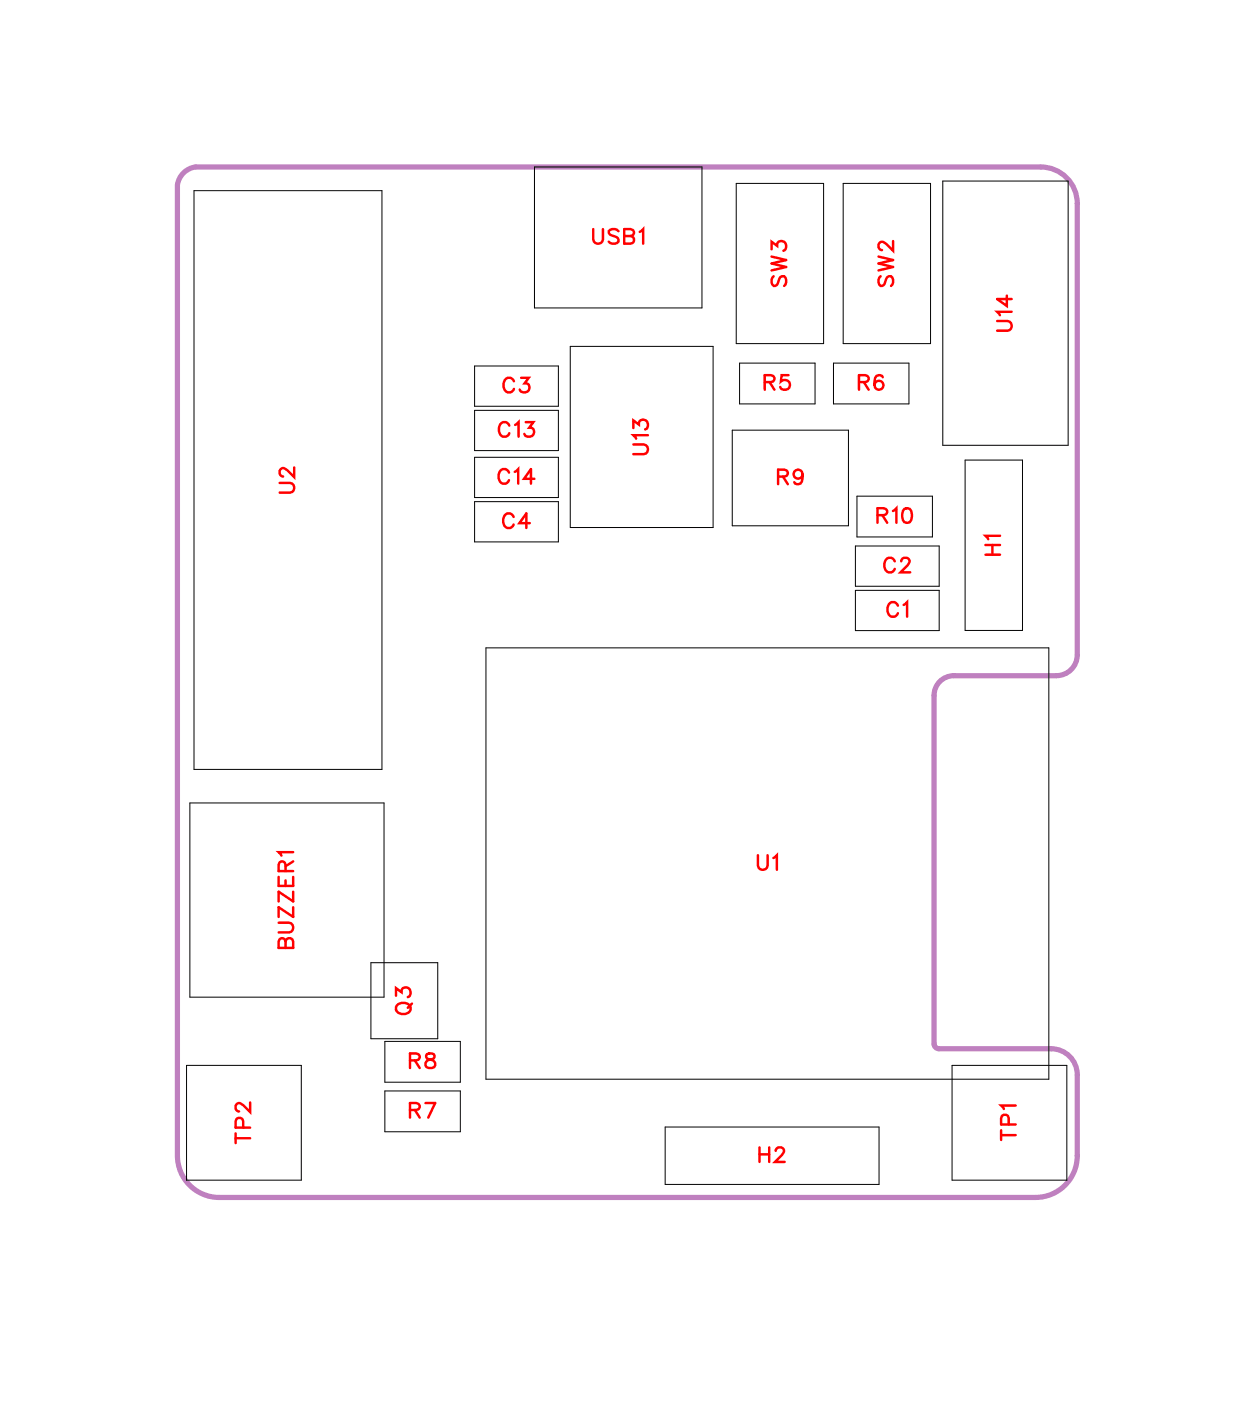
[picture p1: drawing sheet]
<svg xmlns="http://www.w3.org/2000/svg" width="60mm" height="68mm" viewBox="0 0 60 68" stroke-linecap="round" stroke-linejoin="round" font-family="sans-serif">
<path d="M8.9 8.4l.6-.3h41.2a1.78 1.78 0 0 1 1.8 1.8v22a1.01 1.01 0 0 1-1.1 1h-5a.96 .96 0 0 0-.9 1v16.9l.1 .2 .1 .1h5.5a1.27 1.27 0 0 1 1.3 1.2v4a2.03 2.03 0 0 1-2.1 2h-39.7a2.03 2.03 0 0 1-2.1-2v-47.3z" fill="none" stroke="#bf80bf" stroke-width=".25"/>
<g fill="none" stroke="#000" stroke-width=".05">
<path d="M9.4 9.3h9.2v28.2h-9.2zM23.1 17.8h4.1v2h-4.1zM23.1 20h4.1v1.9h-4.1zM26 8.1h8.2v6.9h-8.2zM27.8 16.9h6.9v8.8h-6.9zM35.8 8.9h4.3v7.8h-4.3zM36 17.7h3.7v2h-3.7zM40.6 17.7h3.7v2h-3.7zM41.1 8.9h4.2v7.8h-4.2zM45.9 8.8h6.1v12.9h-6.1zM9.2 39.1h9.5v9.4h-9.5zM23.1 22.3h4.1v1.9h-4.1z"/>
<path d="M23.1 24.4h4.1v2h-4.1zM23.7 31.5h27.4v21h-27.4zM35.7 20.9h5.6v4.7h-5.6zM41.7 26.6h4v1.9h-4zM41.7 28.7h4v2h-4zM41.7 24.2h3.7v1.9h-3.7zM47 22.4h2.8v8.3h-2.8zM9.1 51.9h5.6v5.6h-5.6zM18.1 46.9h3.2v3.7h-3.2zM18.7 50.7h3.7v2h-3.7zM18.7 53.1h3.7v2h-3.7zM32.4 54.9h10.4v2.8h-10.4z"/>
<path d="M46.4 51.9h5.5v5.6h-5.5z"/>
</g>
<g fill="none" stroke="#f00" stroke-width=".12">
<path d="M25 18.6a.26 .26 0 0 0-.3-.2 .26 .26 0 0 0-.2 .3v.1a.26 .26 0 0 0 .2 .3 .26 .26 0 0 0 .3-.2M25.4 18.4h.3l-.2 .3a.24 .24 0 0 1 .2 .3 .24 .24 0 0 1-.4 0M28.9 11.2v.5l.2 .2 .2-.1 .1-.6M30.1 11.3l-.2-.1-.3 .1 .1 .1 .4 .3v.1l-.2 .1-.3-.1M30.4 11.5l.4 .1 .1 .1-.2 .2h-.3v-.7h.4v.2l-.1 .1M31.1 11.3l.2-.1v.7M37.2 18.6h.4l.1-.2-.2-.1h-.3v.7M37.5 18.6l.2 .4M37.6 12.1v-.3l.2 .2a.24 .24 0 0 1 .4-.2 .24 .24 0 0 1-.1 .4M37.6 12.5l.7 .2-.7 .1 .7 .2-.7 .2M37.7 13.4l-.1 .2 .1 .3h.1l.3-.5h.1l.1 .2-.1 .3M38.4 18.3h-.3l-.1 .3a.25 .25 0 0 1 .4 0 .25 .25 0 0 1 0 .3 .25 .25 0 0 1-.4-.1"/>
<path d="M41.8 18.6h.4l.1-.2-.2-.1h-.3v.7M42.1 18.6l.2 .4M42.8 12.5l.7 .2-.7 .1 .7 .2-.7 .2M42.9 13.4l-.1 .2 .1 .3h.1l.3-.5h.1l.1 .2-.1 .3M43 18.4l-.1-.1a.35 .35 0 0 0-.4 .3 .35 .35 0 0 0 .3 .4 .22 .22 0 0 0 .2-.2 .22 .22 0 0 0-.2-.3 .22 .22 0 0 0-.2 .2M43.5 11.7v.5l-.4-.3-.2-.1-.1 .1v.1l.1 .2M48.6 15.6h.5l.2 .2-.1 .3h-.6M49 14.4v.5l-.4-.3h.7M49.3 15.2h-.7l.1 .1M13.6 23.5h.5l.2 .2-.1 .2-.6 .1M14.3 22.8v.4l-.3-.3-.2-.1-.2 .1v.2l.2 .1M24.8 23a.26 .26 0 0 0-.3-.2 .26 .26 0 0 0-.2 .3v.2a.26 .26 0 0 0 .2 .2 .26 .26 0 0 0 .3-.1"/>
<path d="M24.8 20.7a.26 .26 0 0 0-.3-.2 .26 .26 0 0 0-.2 .3v.2a.26 .26 0 0 0 .2 .3 .26 .26 0 0 0 .3-.2M25 25.2a.26 .26 0 0 0-.3-.2 .26 .26 0 0 0-.2 .3v.1a.26 .26 0 0 0 .2 .3 .26 .26 0 0 0 .3-.2M25.1 23l.1-.2v.7M25.1 20.7l.1-.1v.7M25.6 20.6h.4l-.2 .2a.24 .24 0 0 1 .1 .4 .24 .24 0 0 1-.4-.1M25.8 25.5h-.5l.3-.5v.7M26 23.3h-.5l.4-.5v.7M30.8 21.6h.5l.2 .2-.1 .3h-.6M30.8 20.8v-.3l.3 .2a.24 .24 0 0 1 .4-.2 .24 .24 0 0 1-.1 .4M31.5 21.2h-.7l.2 .2M37.9 23.2h.4l.1-.2-.2-.1h-.3v.7M38.1 23.2l.3 .4"/>
<path d="M39.1 23.1a.22 .22 0 0 1-.3 .2 .22 .22 0 0 1-.1-.4 .22 .22 0 0 1 .3 .1l.1 .1a.34 .34 0 0 1-.3 .5l-.1-.1M42.7 25.1l.4-.1 .1-.1-.2-.2h-.3v.7M43 25.1l.2 .3M43.5 24.9l.1-.2v.7M43.6 27.3a.26 .26 0 0 0-.3-.1 .26 .26 0 0 0-.2 .2v.2a.26 .26 0 0 0 .2 .3 .26 .26 0 0 0 .3-.2M43.7 29.5a.26 .26 0 0 0-.3-.2 .26 .26 0 0 0-.2 .3v.2a.26 .26 0 0 0 .2 .2 .26 .26 0 0 0 .3-.1M43.9 27.3l.1-.1h.2l.1 .1-.1 .2-.4 .4h.5M44 29.4l.2-.1v.7M44 24.8l.1-.1a.37 .37 0 0 1 .3 .4 .37 .37 0 0 1-.3 .3 .45 .45 0 0 1-.1-.6zM48 27h.7M48 26.5h.7M48.3 26.5v.5"/>
<path d="M48.7 26.1h-.7l.1 .2M11.5 55.4h.7M11.5 55.2v.4M11.8 54.9v-.4h-.3v.4h.7M12.2 53.7v.4l-.4-.3-.2-.1-.1 .1v.2l.1 .1M13.6 44.9h.5l.2 .2-.1 .3h-.6M13.6 42.7v.4h.7v-.4M13.9 45.8l-.1-.1h-.2v.4h.7v-.3l-.2-.1h-.2v.4M13.9 42.4v-.4h-.3v.4h.7M13.9 42.9v.2M14.3 41.5h-.7l.1 .2M14.3 44.2v.4l-.7-.4v.4"/>
<path d="M14.3 43.4v.5l-.7-.5v.5M14.3 41.9l-.4 .3M19.3 48.5v-.4l.3 .2a.24 .24 0 0 1 .3-.2 .24 .24 0 0 1 0 .4M19.4 48.9a.35 .35 0 0 1 .4-.1 .35 .35 0 0 1 .2 .4 .33 .33 0 0 1-.5 .2 .33 .33 0 0 1-.1-.5zM20 54h.4v-.2l-.1-.1h-.3v.7M20 51.6h.4v-.2l-.1-.1h-.3v.7M20.1 48.9l-.2 .2M20.2 54l.2 .4M20.2 51.6l.2 .4M20.7 53.7h.5l-.3 .7M20.8 51.3v.2l.3 .1 .1 .2a.24 .24 0 0 1-.2 .2 .24 .24 0 0 1-.3-.2l.5-.3-.1-.2zM36.9 41.6v.5l.2 .2 .2-.1 .1-.6"/>
<path d="M37 55.9v.7M37 56.2h.5M37.5 55.9v.7M37.7 41.8l.1-.2v.7M37.8 56l.1-.1h.1l.2 .1-.1 .2-.4 .4h.5M48.7 55.3h.8M48.7 55v.5M49.1 54.7v-.4h-.3l-.1 .4h.8M49.5 53.8h-.8l.2 .2"/>
</g>
<g font-size="1.2" fill="#fff">
<text x="28.8" y="12.2">USB1</text>
<text x="38.6" y="14" transform="rotate(-90 38.6 14)">SW3</text>
<text x="43.8" y="14" transform="rotate(-90 43.8 14)">SW2</text>
<text x="49.6" y="16.2" transform="rotate(-90 49.6 16.2)">U14</text>
<text x="24.2" y="23.8">C14</text>
<text x="24.2" y="21.6">C13</text>
<text x="24.5" y="19.4">C3</text>
<text x="31.8" y="22.2" transform="rotate(-90 31.8 22.2)">U13</text>
<text x="37.2" y="19.3">R5</text>
<text x="37.8" y="23.9">R9</text>
<text x="41.8" y="19.3">R6</text>
<text x="14.6" y="24" transform="rotate(-90 14.6 24)">U2</text>
<text x="24.4" y="26">C4</text>
<text x="42.7" y="25.7">R10</text>
<text x="43" y="28.2">C2</text>
<text x="49" y="27.1" transform="rotate(-90 49 27.1)">H1</text>
<text x="43.2" y="30.3">C1</text>
<text x="14.6" y="46.2" transform="rotate(-90 14.6 46.2)">BUZZER1</text>
<text x="36.8" y="42.6">U1</text>
<text x="19.9" y="52.3">R8</text>
<text x="20.3" y="49.4" transform="rotate(-90 20.3 49.4)">Q3</text>
<text x="12.5" y="55.7" transform="rotate(-90 12.5 55.7)">TP2</text>
<text x="19.9" y="54.7">R7</text>
<text x="36.9" y="56.9">H2</text>
<text x="49.8" y="55.6" transform="rotate(-90 49.8 55.6)">TP1</text>
</g>
</svg>
